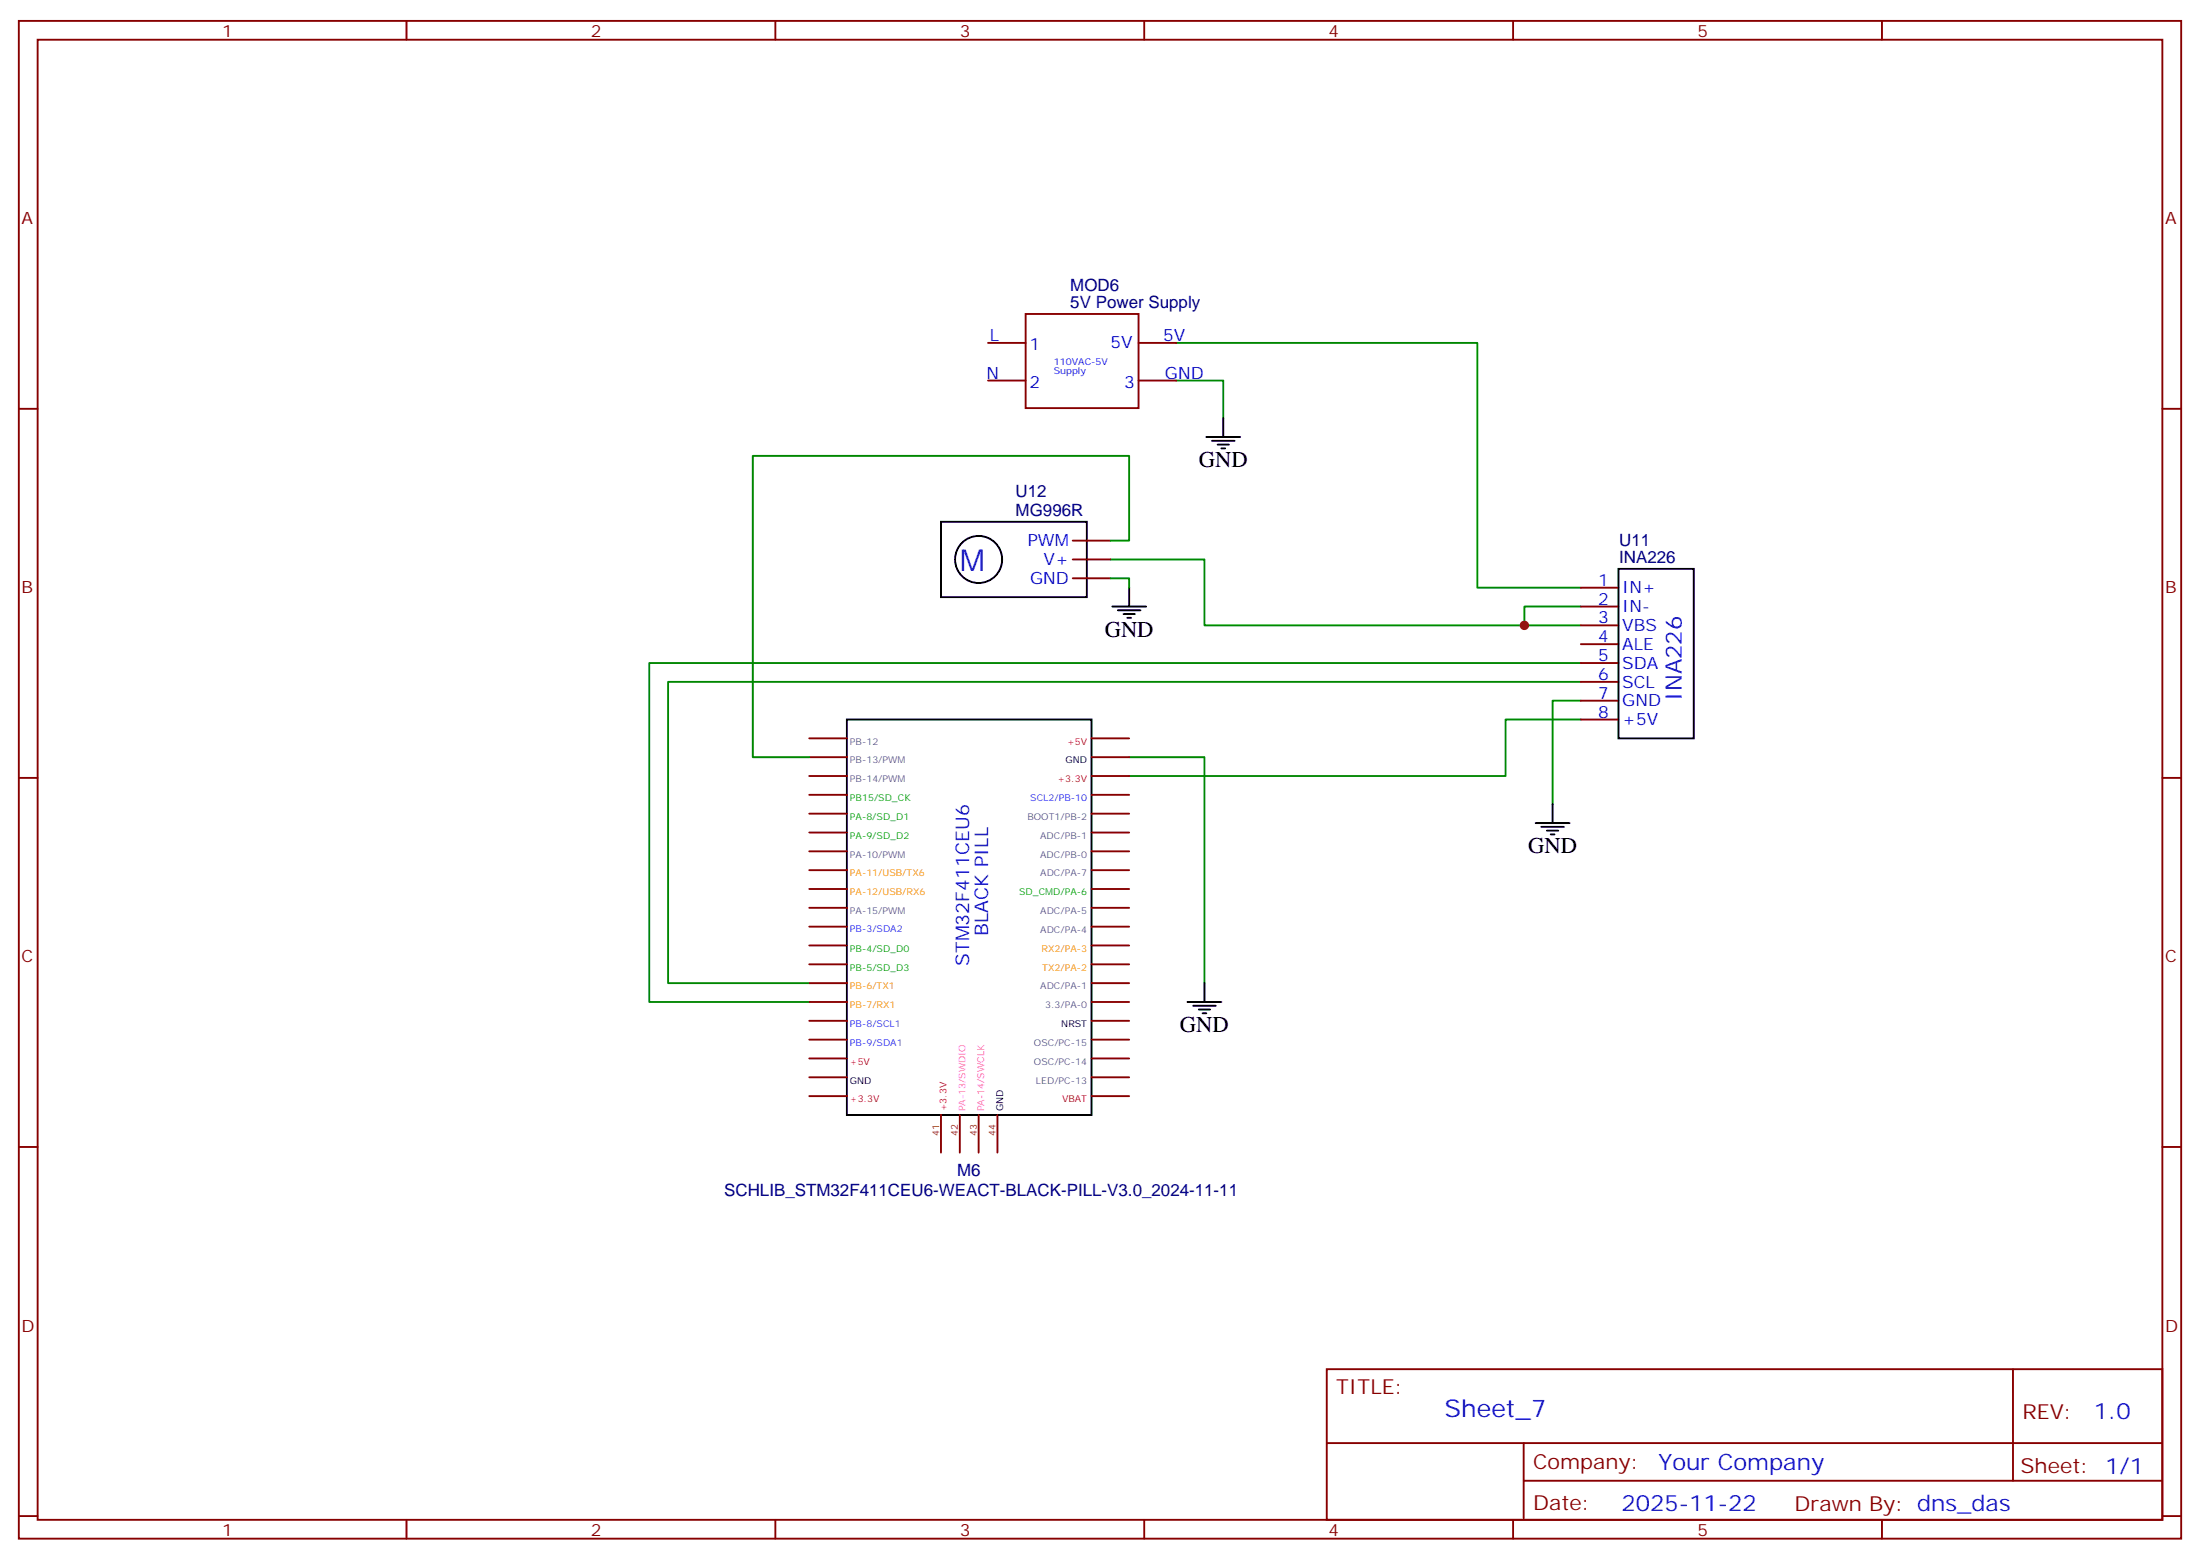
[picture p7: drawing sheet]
<svg xmlns="http://www.w3.org/2000/svg" width="412mm" height="292mm" viewBox="0 0 412 292" stroke-linecap="round" stroke-linejoin="round" font-family="sans-serif">
<g fill="none" stroke="#870000" stroke-width=".35">
<path d="M3.5 3.9h405.4v284.4h-405.4zM7.1 7.4h398.2v277.3h-398.2zM76.2 3.9v3.5M145.3 3.9v3.5M214.5 3.9v3.5M283.6 3.9v3.5M352.8 3.9v3.5M192.3 58.8h21.1v17.7h-21.1zM3.5 76.6h3.6M185.2 64.2h7.1M185.2 71.3h7.1M213.4 64.2h7.1"/>
<path d="M213.4 71.3h7.1M405.3 76.6h3.6M201.1 108.3h7M201.1 104.8h7M201.1 101.3h7M296.3 110.1h7.1M296.3 113.6h7.1M296.3 117.2h7.1M151.7 138.3h7M204.6 138.3h7.1M296.3 120.7h7.1M296.3 124.2h7.1"/>
<path d="M296.3 127.7h7.1M296.3 131.3h7.1M296.3 134.8h7.1M3.5 145.7h3.6M151.7 159.5h7M151.7 156h7M151.7 152.4h7M151.7 148.9h7M151.7 145.4h7M151.7 141.9h7M204.6 159.5h7.1M204.6 156h7.1"/>
<path d="M204.6 152.4h7.1M204.6 148.9h7.1M204.6 145.4h7.1M204.6 141.9h7.1M405.3 145.7h3.6M151.7 177.1h7M151.7 173.6h7M151.7 170.1h7M151.7 166.5h7M151.7 163h7M204.6 177.1h7.1M204.6 173.6h7.1"/>
<path d="M204.6 170.1h7.1M204.6 166.5h7.1M204.6 163h7.1M151.7 198.3h7M151.7 194.8h7M151.7 191.2h7M151.7 187.7h7M151.7 184.2h7M151.7 180.7h7M204.6 198.3h7.1M204.6 194.8h7.1M204.6 191.2h7.1"/>
<path d="M204.6 187.7h7.1M204.6 184.2h7.1M204.6 180.7h7.1M3.5 214.9h3.6M151.7 205.4h7M151.7 201.8h7M176.4 208.9v7M179.9 208.9v7M183.4 208.9v7M187 208.9v7M204.6 205.4h7.1M204.6 201.8h7.1"/>
<path d="M405.3 214.9h3.6M248.7 256.5h156.6v28.2h-156.6zM377.3 256.5v20.9M248.7 270.4h156.5M285.6 277.4h119.6M285.6 270.4v14.1M3.5 284h3.6M76.2 284.7v3.6M145.3 284.7v3.6M214.5 284.7v3.6M283.6 284.7v3.6M352.8 284.7v3.6"/>
<path d="M405.3 284h3.6"/>
</g>
<path d="M220.5 64.2h56.4v45.9h19.4M220.5 71.3h8.8v7.1M208.1 104.8h17.7v12.4h60M208.1 108.3h3.6v1.8M208.1 101.3h3.6v-15.9h-70.6v56.5h10.6M296.3 113.6h-10.5v3.6h10.5M296.3 124.2h-174.6v63.5h30M296.3 127.7h-171.1v56.5h26.5M296.3 131.3h-5.3v19.4M296.3 134.8h-14.1v10.6h-70.5M211.7 141.9h14.1v42.3" fill="none" stroke="#008700" stroke-width=".35"/>
<g fill="none" stroke="#000" stroke-width=".35">
<path d="M229.3 78.4v3.5M176.4 97.8h27.3v14.1h-27.3zM226.1 81.9h6.4M227.2 82.6h4.2M228.2 83.3h2.2M229 84h.7M208.5 113.6h6.3M209.5 114.3h4.3M210.6 115h2.1M211.3 115.7h.7M211.7 110.1v3.5M303.4 106.6h14.1v31.7h-14.1z"/>
<path d="M158.7 134.8h45.9v74.1h-45.9zM287.9 154.2h6.3M288.9 154.9h4.3M290 155.6h2.1M290.7 156.3h.7M291 150.7v3.5M222.6 187.7h6.4M223.7 188.4h4.2M224.7 189.1h2.1M225.4 189.8h.7M225.8 184.2v3.5"/>
<circle cx="183.4" cy="104.8" r="4.4"/>
</g>
<circle cx="285.8" cy="117.2" r=".88" fill="#c00"/>
<text font-size="5.6" fill="#00f" x="179.9" y="107">M</text>
<text font-size="4.6" fill="#00f" x="270.8" y="265.5">Sheet_7</text>
<g font-size="4.2">
<text x="224.7" y="87.5">GND</text>
<text x="207.1" y="119.3">GND</text>
<text x="286.5" y="159.8">GND</text>
<text x="221.2" y="193.4">GND</text>
</g>
<g font-size="4.2" fill="#00f">
<text x="315.3" y="131.3" transform="rotate(-90 315.3 131.3)">INA226</text>
<text x="392.5" y="265.8">1.0</text>
<text x="310.9" y="275.3">Your Company</text>
<text x="304" y="283.1">2025-11-22</text>
</g>
<g font-size="3.9" fill="#800">
<text x="250.5" y="261.1">TITLE:</text>
<text x="379.1" y="265.8">REV:</text>
<text x="287.4" y="275.3">Company:</text>
<text x="378.7" y="275.9">Sheet: 1/1</text>
<text x="287.4" y="283">Date:</text>
<text x="336.4" y="283.1">Drawn By: dns_das</text>
</g>
<g font-size="3.5" fill="#00f">
<text x="185.2" y="175.4" transform="rotate(-90 185.2 175.4)">BLACK PILL</text>
<text x="181.7" y="181" transform="rotate(-90 181.7 181)">STM32F411CEU6</text>
</g>
<g font-size="3.2" fill="#800">
<text x="41.6" y="6.9">1</text>
<text x="110.8" y="6.9">2</text>
<text x="179.9" y="6.9">3</text>
<text x="249.1" y="6.9">4</text>
<text x="318.2" y="6.9">5</text>
<text x="4.1" y="42">A</text>
<text x="405.9" y="42">A</text>
<text x="4.1" y="111.2">B</text>
<text x="405.9" y="111.2">B</text>
<text x="4.1" y="180.3">C</text>
<text x="405.9" y="180.3">C</text>
<text x="4.1" y="249.4">D</text>
<text x="405.9" y="249.4">D</text>
<text x="41.6" y="287.7">1</text>
<text x="110.8" y="287.7">2</text>
<text x="179.9" y="287.7">3</text>
<text x="249.1" y="287.7">4</text>
<text x="318.2" y="287.7">5</text>
</g>
<g font-size="3.2" fill="#000080">
<text x="200.6" y="57.8">5V Power Supply</text>
<text x="200.6" y="54.5">MOD6</text>
<text x="190.4" y="93.2">U12</text>
<text x="190.4" y="96.7">MG996R</text>
<text x="303.5" y="105.5">INA226</text>
<text x="303.5" y="102.3">U11</text>
<text x="179.4" y="220.4">M6</text>
<text x="135.8" y="224">SCHLIB_STM32F411CEU6-WEACT-BLACK-PILL-V3.0_2024-11-11</text>
</g>
<g font-size="3.2" fill="#00f">
<text x="185.6" y="63.9">L</text>
<text x="193" y="65.7">1</text>
<text x="208.1" y="65.3">5V</text>
<text x="218" y="63.9">5V</text>
<text x="185" y="70.9">N</text>
<text x="218.4" y="70.9">GND</text>
<text x="193" y="72.7">2</text>
<text x="210.7" y="72.7">3</text>
<text x="192.7" y="102.3">PWM</text>
<text x="195.6" y="105.9">V+</text>
<text x="193.1" y="109.4">GND</text>
<text x="299.6" y="109.7">1</text>
<text x="299.6" y="113.3">2</text>
<text x="304.1" y="111.2">IN+</text>
<text x="299.6" y="116.8">3</text>
<text x="304.1" y="114.7">IN-</text>
<text x="304.1" y="118.2">VBS</text>
<text x="299.6" y="120.3">4</text>
<text x="299.6" y="123.9">5</text>
<text x="304.1" y="121.7">ALE</text>
<text x="304.1" y="125.3">SDA</text>
<text x="299.6" y="127.4">6</text>
<text x="299.6" y="130.9">7</text>
<text x="304.1" y="128.8">SCL</text>
<text x="299.6" y="134.4">8</text>
<text x="304.1" y="132.3">GND</text>
<text x="304.1" y="135.9">+5V</text>
</g>
<g font-size="1.8" fill="#00f">
<text x="197.6" y="68.4">110VAC-5V</text>
<text x="197.6" y="70.1">Supply</text>
</g>
<g font-size="1.8" fill="#666">
<text x="159.3" y="139.5">PB-12</text>
<text x="159.3" y="143">PB-13/PWM</text>
<text x="159.3" y="146.6">PB-14/PWM</text>
<text x="192.6" y="153.6">BOOT1/PB-2</text>
<text x="159.3" y="160.7">PA-10/PWM</text>
<text x="195" y="160.7">ADC/PB-0</text>
<text x="195" y="157.1">ADC/PB-1</text>
<text x="195" y="164.2">ADC/PA-7</text>
<text x="159.3" y="171.3">PA-15/PWM</text>
<text x="195" y="171.3">ADC/PA-5</text>
<text x="195" y="174.8">ADC/PA-4</text>
<text x="195" y="185.4">ADC/PA-1</text>
<text x="195.9" y="188.9">3.3/PA-0</text>
<text x="193.8" y="195.9">OSC/PC-15</text>
<text x="193.8" y="199.5">OSC/PC-14</text>
<text x="194.2" y="203">LED/PC-13</text>
</g>
<g font-size="1.8">
<text x="199.7" y="143">GND</text>
<text x="198.9" y="192.4">NRST</text>
<text x="159.3" y="203">GND</text>
<text x="188" y="208.2" transform="rotate(-90 188 208.2)">GND</text>
</g>
<g font-size="1.8" fill="#f00">
<text x="200" y="139.5">+5V</text>
<text x="198.3" y="146.6">+3.3V</text>
<text x="159.3" y="199.5">+5V</text>
<text x="159.3" y="206.5">+3.3V</text>
<text x="177.4" y="208.2" transform="rotate(-90 177.4 208.2)">+3.3V</text>
<text x="199.1" y="206.5">VBAT</text>
</g>
<g font-size="1.8" fill="#0c0">
<text x="159.3" y="150.1">PB15/SD_CK</text>
<text x="159.3" y="153.6">PA-8/SD_D1</text>
<text x="159.3" y="157.1">PA-9/SD_D2</text>
<text x="191" y="167.7">SD_CMD/PA-6</text>
<text x="159.3" y="178.3">PB-4/SD_D0</text>
<text x="159.3" y="181.8">PB-5/SD_D3</text>
</g>
<g font-size="1.8" fill="#06f">
<text x="193.1" y="150.1">SCL2/PB-10</text>
<text x="159.3" y="174.5">PB-3/SDA2</text>
<text x="159.3" y="192.4">PB-8/SCL1</text>
<text x="159.3" y="195.9">PB-9/SDA1</text>
</g>
<g font-size="1.8" fill="#f90">
<text x="159.3" y="164.2">PA-11/USB/TX6</text>
<text x="159.3" y="167.7">PA-12/USB/RX6</text>
<text x="195.2" y="178.3">RX2/PA-3</text>
<text x="159.3" y="185.4">PB-6/TX1</text>
<text x="195.4" y="181.8">TX2/PA-2</text>
<text x="159.3" y="188.9">PB-7/RX1</text>
</g>
<g font-size="1.8" fill="#f0f">
<text x="181" y="208.2" transform="rotate(-90 181 208.2)">PA-13/SWDIO</text>
<text x="184.5" y="208.2" transform="rotate(-90 184.5 208.2)">PA-14/SWCLK</text>
</g>
<g font-size="1.8" fill="#930">
<text x="176" y="212.9" transform="rotate(-90 176 212.9)">41</text>
<text x="179.6" y="212.9" transform="rotate(-90 179.6 212.9)">42</text>
<text x="183.1" y="212.9" transform="rotate(-90 183.1 212.9)">43</text>
<text x="186.6" y="212.9" transform="rotate(-90 186.6 212.9)">44</text>
</g>
</svg>
